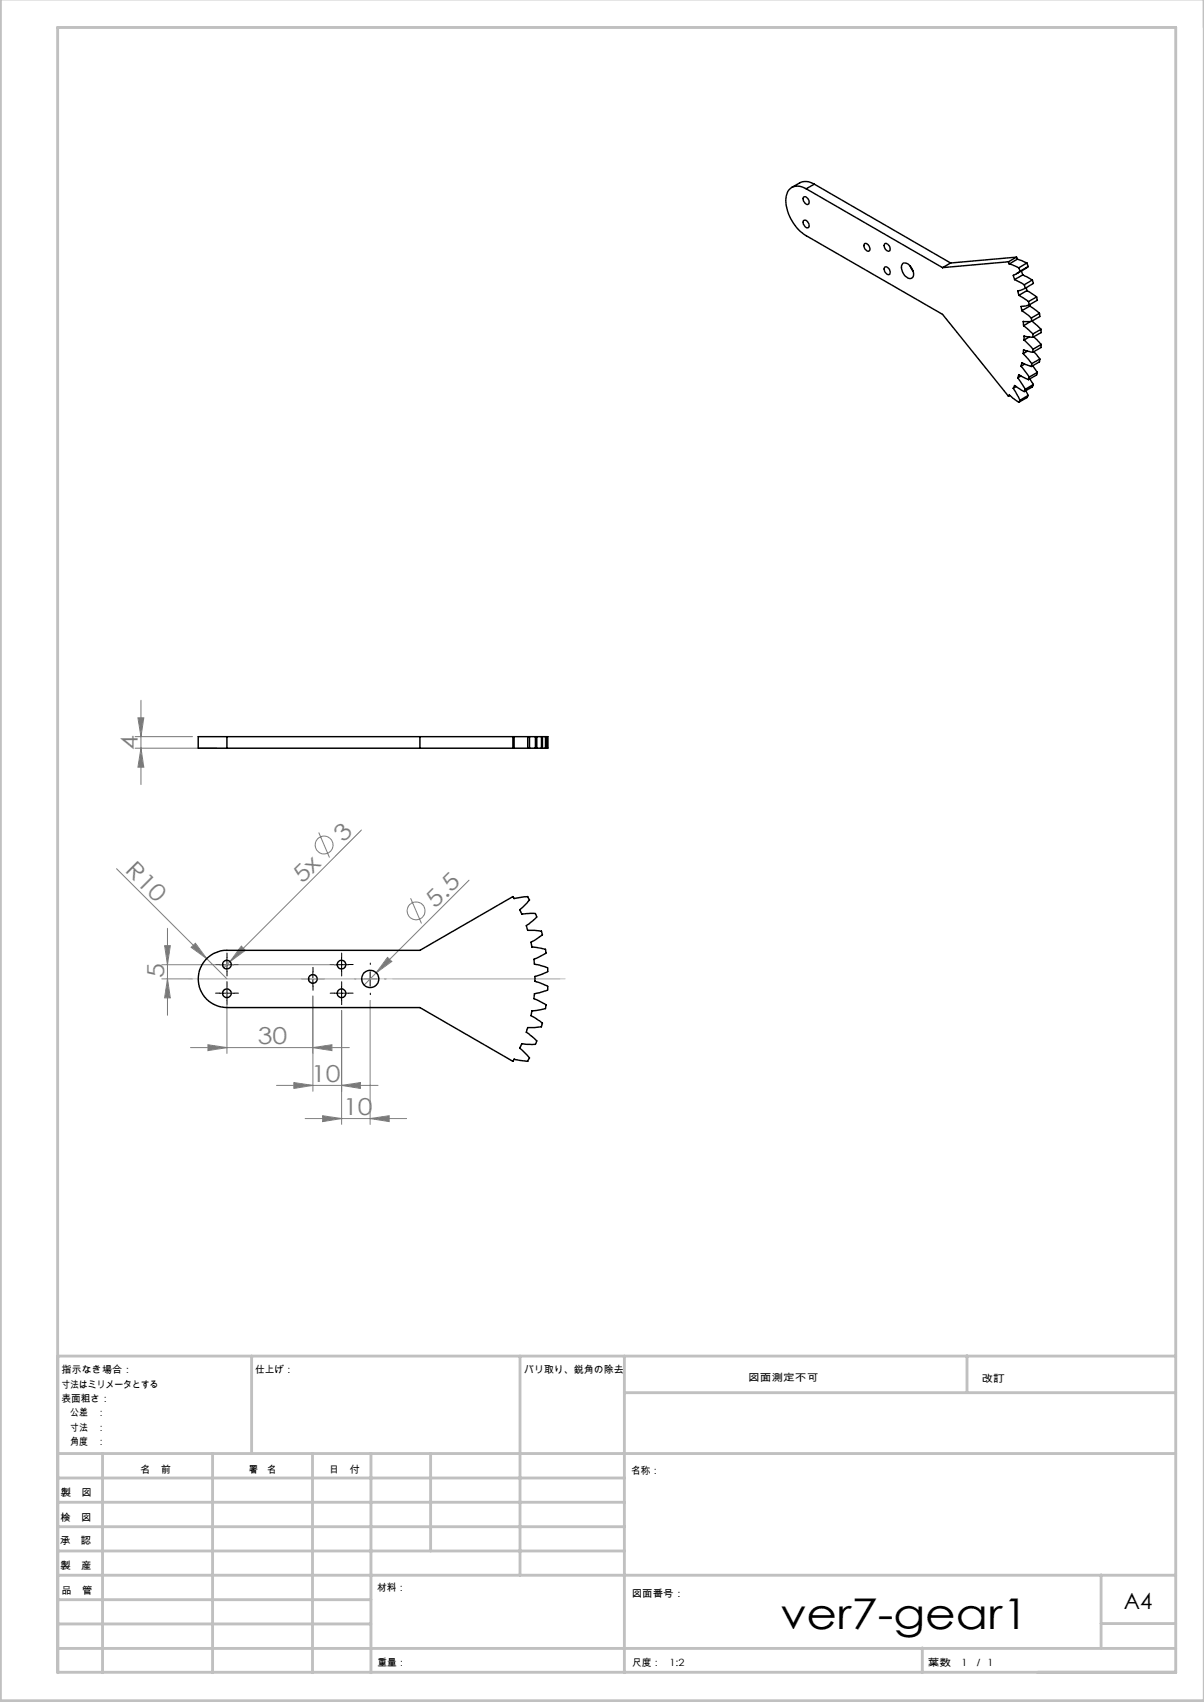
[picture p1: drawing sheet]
<svg xmlns="http://www.w3.org/2000/svg" width="210mm" height="297mm" viewBox="0 0 210 297" stroke-linecap="round" stroke-linejoin="round" font-family="sans-serif">
<g fill="none" stroke="#808080" stroke-width=".18">
<path d="M23.6 128.5h10M23.6 130.6h14.2M24.1 125.3h1l-.5 3.2zM24.6 130.6l.5 3.3h-1zM24.6 122.2v14.7M20.3 151.6l19.3 19.2M55.6 145.3l1.9 4.3M63 144.8l-23.9 24.1M71.6 156.7l1.9 4.4M81.8 153.6l-16.2 16.2M28.2 168.3h30.4M28.2 170.8h5.4"/>
<path d="M28.7 165h1l-.5 3.3zM29.2 162v15.2M29.2 170.8l.5 3.3h-1zM33.3 165.3l.8-.7 2 2.7zM39.6 171.3v12.5M42.1 165.1l.7 .7-2.7 2zM54.6 173.8v16.6M59.6 176.3v19.9M64.6 174.6v21.6M65.6 169.8l-2.1 2.1M67.6 167.1l.7 .7-2.7 2zM33.2 182.8h27.7"/>
<path d="M36.3 182.3l3.3 .5-3.3 .5zM48.2 189.4h17.7M51.3 188.9l3.3 .5-3.3 .5zM53.2 195.2h17.7M54.6 182.8l3.3-.5v1zM56.3 194.7l3.3 .5-3.3 .5zM59.6 189.4l3.3-.5v1zM64.6 195.2l3.3-.5v1z"/>
<circle cx="56.5" cy="147.4" r="1.56"/>
<circle cx="72.6" cy="159" r="1.55"/>
</g>
<g fill="none" stroke="#000" stroke-width=".18" stroke-dasharray="30.5 1.3 1.3 1.3">
<path d="M38.3 168.3h-.7M38.3 173.3h-.7M39.6 167.1v-.8M39.6 169.6v.7M39.6 172.1v-.8M39.6 174.6v.7M40.8 168.3h.8M40.8 173.3h.8M53.3 170.8h-.7M54.6 169.6v-.8M54.6 172.1v.7M55.8 170.8h.8"/>
<path d="M58.3 173.3h-.7M58.3 168.3h-.7M59.6 172.1v-.8M59.6 174.6v.7M59.6 167.1v-.8M59.6 169.6v.7M60.8 173.3h.8M60.8 168.3h.8M62.1 170.8h-.3M64.6 168.3v-.2M64.6 173.3v.3M67.1 170.8h.2"/>
</g>
<path d="M38.3 173.3h2.5M38.3 168.3h2.5M39.6 167.1v2.5M39.6 172.1v2.5M53.3 170.8h2.5M54.6 169.6v2.5M58.3 173.3h2.5M58.3 168.3h2.5M59.6 167.1v2.5M59.6 172.1v2.5M63.3 170.8h2.5M64.6 169.6v2.5" fill="none" stroke="#000" stroke-width=".18"/>
<path d="M34.6 170.8h64" fill="none" stroke="#c0c0c0" stroke-width=".18" stroke-dasharray="30.5 1.3 1.3 1.3" stroke-dashoffset=".4"/>
<path d="M98.6 170.8h-66.7" fill="none" stroke="#c0c0c0" stroke-width=".18" stroke-dasharray="30.5 1.3 1.3 1.3" stroke-dashoffset="-.9"/>
<g fill="none" stroke="#c0c0c0" stroke-width=".5">
<path d="M.1 -.1v296.9h209.9v-296.9M10.1 236.6h195M43.9 236.6v17M90.7 236.6v38.3M108.9 236.6v55.3M168.7 236.6v6.3M10.1 253.6h195M10.1 257.9h98.8M17.9 253.6v38.3M37.1 253.6v38.3M54.5 253.6v38.3M64.7 253.6v38.3"/>
<path d="M75.1 253.6v17M108.9 243h96.2M10.1 270.6h98.8M10.1 266.4h98.8M10.1 262.1h98.8M10.1 279.1h54.6M10.1 274.9h195M192.1 274.8v12.7M10.1 291.8h195v-287h-195v287.1M10.1 287.7h195M10.1 283.4h54.6M160.9 287.5v4.3"/>
<path d="M192.1 283.3h13"/>
</g>
<g fill="#808080">
<path d="M33.3 165.3l.8-.7 2 2.7z"/>
<path d="M67.6 167.1l.7 .7-2.7 2z"/>
<path d="M42.1 165.1l.7 .7-2.7 2z"/>
<path d="M28.7 165h1l-.5 3.3zM29.2 170.8l.5 3.3h-1z"/>
<path d="M54.6 182.8l3.3-.5v1zM36.3 182.3l3.3 .5-3.3 .5z"/>
<path d="M51.3 188.9l3.3 .5-3.3 .5zM59.6 189.4l3.3-.5v1zM56.3 194.7l3.3 .5-3.3 .5zM64.6 195.2l3.3-.5v1z"/>
<path d="M24.1 125.3h1l-.5 3.2zM24.6 130.6l.5 3.3h-1z"/>
</g>
<g fill="none" stroke="#000" stroke-width=".25">
<path d="M140.1 34.4a.81 .81 0 0 1 .9 .3 .81 .81 0 0 1 0 .9 .73 .73 0 0 1-.9-.7zM140.1 38.5a.81 .81 0 0 1 .9 .3 .81 .81 0 0 1 0 .9 .82 .82 0 0 1-.9-1.1zM140.6 32.9a2.11 2.11 0 0 0-3.4 1 7.1 7.1 0 0 0 2.7 6.7l24.5 14.3 11.5 14.2M140.6 32.9l23.8 13.8M142 32.1a2.59 2.59 0 0 0-2.5-.2l-1.4 .8M142 32.1l-1.4 .8M142 32.1l23.8 13.8M150.8 42.5a.85 .85 0 0 1 .8 1.3 .88 .88 0 0 1-.8-1.3zM154.3 46.7a.82 .82 0 0 1 .8 .3 .82 .82 0 0 1 .1 .9 .89 .89 0 0 1-.9-1.2zM154.3 42.5a.85 .85 0 0 1 .8 1.3 .88 .88 0 0 1-.8-1.3zM157.5 46a1.37 1.37 0 0 1 1.6 1 1.05 1.05 0 0 1-.2 1.6 1.91 1.91 0 0 1-1.5-2.5zM158.8 46.4l.4 .9"/>
<path d="M165.8 45.9l-1.4 .8M175.9 45.7l.1 .4M175.9 45.7l-11.5 1M176 46.1l1.7 .6M177 48.8l1.6 .9M177.3 44.9l.1 .3M177.3 44.9l-1.4 .8M177.3 44.9l-11.5 1M177.4 45.2l1.7 .7M177.4 45.2l-1.4 .9M177.7 46.7l.2 .6M177.7 51.5l1.7 1.1"/>
<path d="M177.9 47.3l-1.2 .7 .3 .8M178.2 47.3l.2 .7M178.2 54.2l1.7 1.3M178.4 48l1.7 .9M178.4 48l-1.4 .8M178.5 56.8l1.7 1.5M178.6 59.3l1.6 1.7M178.6 49.7l.2 .6M178.8 50.3l-.8 .4a.39 .39 0 0 0-.4 .1 .39 .39 0 0 0 .1 .5v.2M179 50.2l.1 .5M179.1 45.9l.2 .6M179.1 50.7l1.7 1.1"/>
<path d="M179.1 45.9l-1.4 .8M179.1 50.7l-1.4 .8M179.3 46.5l-2 1.3M179.3 46.5l-1.4 .8M179.4 52.6l.1 .6M179.5 53.2l-1.4 .3 .1 .7M179.5 58.8l-.9 .5M179.6 53.2v.2M179.6 53.4l1.7 1.3M179.6 53.4l-1.4 .8M179.8 56.1l-1.3 .7M179.9 55.5l.1 .6"/>
<path d="M180 56.1h-1.5v.7M180 56.1l1.6 1.4M180.1 48.9l.1 .6-1.4 .8M180.1 48.9l-1.5 .8M180.2 58.3v.5M180.2 58.8l-1.6-.2v.7M180.3 58.8l1.3 1.3M180.8 51.8l.1 .6-1.4 .8M180.8 51.8l-1.4 .8M181.3 54.7l.1 .5-1.4 .9M181.3 54.7l-1.4 .8M181.6 57.5v.5l-1.4 .8"/>
<path d="M181.6 57.5l-1.4 .8M175.9 69.1l.1-.2 1.7 1.3M176.1 69l-.2 .1M176.7 67.8l.3-.5 1.6 1M176.7 67.8l1.2 2M177.2 67.4l-.5 .4M177.5 65.9l.2-.5 1.7 .8M177.5 65.9l1.3 2M177.9 69.8l-.2 .4M178.1 63.9l.1-.6 1.7 .7M178.1 63.9l1.4 1.9M178.1 65.6l-.6 .3"/>
<path d="M178.5 61.7l1.5 1.8M178.7 63.5l-.6 .4M178.8 67.9l-.2 .4M178.9 68.2l.4 .8M179.2 61.3l-.7 .4M179.3 69l-.2 .4-1.4 .8M179.3 69l-1.4 .8M179.5 65.8l-.1 .4M179.6 66.1l.6 1M180 63.5l-.1 .5M180.1 63.8l.8 1.2M180.2 61v.5"/>
<path d="M180.2 61.5l-1.7-.5v.7M180.2 67.1l-.1 .4-1.5 .8M180.2 67.1l-1.4 .8M180.3 61.4l1.1 1.2M180.9 65l-.1 .4-1.4 .8M180.9 65l-1.4 .8M181.4 62.6l-.1 .5-1.4 .9M181.4 62.6l-1.4 .9M181.6 60.1v.5l-1.4 .9M181.6 60.1l-1.4 .9M39.6 128.5h-5v2.1h5M39.6 128.5h49.9"/>
<path d="M39.6 130.6h49.9M39.6 128.5v2.1M73.2 128.5v2.1M89.5 128.5h.2M89.5 130.6h.2M89.5 128.5v2.1M89.7 128.5h2.3M89.7 130.6h2.3M89.7 128.5v2.1M92 128.5h.4M92 130.6h.4M92 128.5v2.1"/>
<path d="M92.4 128.5h1M92.4 130.6h1M92.4 128.5v2.1M93.4 128.5h.2M93.4 130.6h.2M93.4 128.5v2.1M93.6 128.5h.8M93.6 130.6h.8M93.6 128.5v2.1M94.4 128.5h.2M94.4 130.6h.2M94.4 128.5v2.1"/>
<path d="M94.6 128.5h.5M94.6 130.6h.5M94.6 128.5v2.1M95.1 128.5h.1M95.1 130.6h.1M95.1 128.5v2.1M95.2 128.5h.3M95.2 130.6h.3M95.2 128.5v2.1M95.5 128.5v2.1M36.1 167.3a5.2 5.2 0 0 1 3.5-1.5h33.6l16.3-9.3 .2 .3 1.7-.3a.6 .6 0 0 1 .9 .4l.1 .2-1.3 1.3a.57 .57 0 0 0-.2 .9l.1 .2 2.1-.1h.3l.1 .2a.59 .59 0 0 1-.3 .8l-1.4 1.1 .1 .5 .1 .3 1.8 .1a.58 .58 0 0 1 .8 .7l-1.2 .9-.8 .4 .1 .8 .1 .1 2.3 .4 .1 .1a.58 .58 0 0 1-.5 .8l-1 .6a.55 .55 0 0 0-.5 .8v.2l1.7 .5a.58 .58 0 0 1 .6 .7v.1l-.8 .4-1.4 .5v.8l1.7 .7a.62 .62 0 0 1 .5 .8l-.3 .2-2 .5v.2a.55 .55 0 0 0 .5 .9l1 .5a.58 .58 0 0 1 .5 .9l-.1 .1-2.3 .4-.1 .1-.1 .7 1.5 .9 .5 .4-.1 .2a.54 .54 0 0 1-.7 .5l-1.8 .1-.1 .4-.1 .4 1.4 1.1a.62 .62 0 0 1 .2 1l-.6 .1-1.2-.1a.64 .64 0 0 0-.9 .6v.1l1.3 1.2a.6 .6 0 0 1 .1 1l-1.5-.1-.9-.2-.2 .4-16.3-9.4h-33.6a5 5 0 0 1-4.6-3.1 5 5 0 0 1 1.1-5.4z"/>
<circle cx="39.6" cy="173.3" r=".75"/>
<circle cx="39.6" cy="168.3" r=".75"/>
<circle cx="54.6" cy="170.8" r=".75"/>
<circle cx="59.6" cy="173.3" r=".76"/>
<circle cx="59.6" cy="168.3" r=".76"/>
<circle cx="64.6" cy="170.8" r="1.5"/>
</g>
<text font-size="7.4" x="136.1" y="284.3">ver7-gear1</text>
<g font-size="4.1" fill="#808080">
<text x="24" y="130.8" transform="rotate(-90 24 130.8)">4</text>
<text x="59.9" y="147.2" transform="rotate(-45 59.9 147.2)">3</text>
<text x="21.6" y="152.1" transform="rotate(45 21.6 152.1)">R10</text>
<text x="52.7" y="154.3" transform="rotate(-45 52.7 154.3)">5x</text>
<text x="75.9" y="158.6" transform="rotate(-45 75.9 158.6)">5.5</text>
<text x="28.7" y="170.6" transform="rotate(-90 28.7 170.6)">5</text>
<text x="45" y="182.2">30</text>
<text x="54.3" y="188.8">10</text>
<text x="59.8" y="194.6">10</text>
</g>
<text font-size="3.9" x="196" y="280.7">A4</text>
<g font-size="1.7">
<text x="10.7" y="239.6">指示なき場合：</text>
<text x="44.5" y="239.6">仕上げ：</text>
<text x="91.4" y="239.6">バリ取り、鋭角の除去</text>
<text x="10.7" y="242.1">寸法はミリメータとする</text>
<text x="10.7" y="244.6">表面粗さ：</text>
<text x="130.5" y="240.9">図面測定不可</text>
<text x="171.2" y="241.1">改訂</text>
<text x="10.7" y="247.1">公差　：</text>
<text x="10.7" y="249.6">寸法　：</text>
<text x="10.7" y="252.1">角度　：</text>
<text x="24.4" y="257.1">名　前</text>
<text x="40.1" y="257">署　名</text>
<text x="57.3" y="257">日　付</text>
<text x="110.1" y="257.3">名称：</text>
<text x="10.6" y="261.1">製　図</text>
<text x="10.5" y="269.5">承　認</text>
<text x="10.5" y="265.4">検　図</text>
<text x="10.6" y="273.8">製　産</text>
<text x="10.7" y="278.2">品　管</text>
<text x="65.8" y="277.6">材料：</text>
<text x="110.2" y="278.7">図面番号：</text>
<text x="65.8" y="290.7">重量：</text>
<text x="110.2" y="290.7">尺度：</text>
<text x="116.8" y="290.7">1:2</text>
<text x="161.9" y="290.7">葉数</text>
<text x="167.7" y="290.7">1 ／ 1</text>
</g>
</svg>
